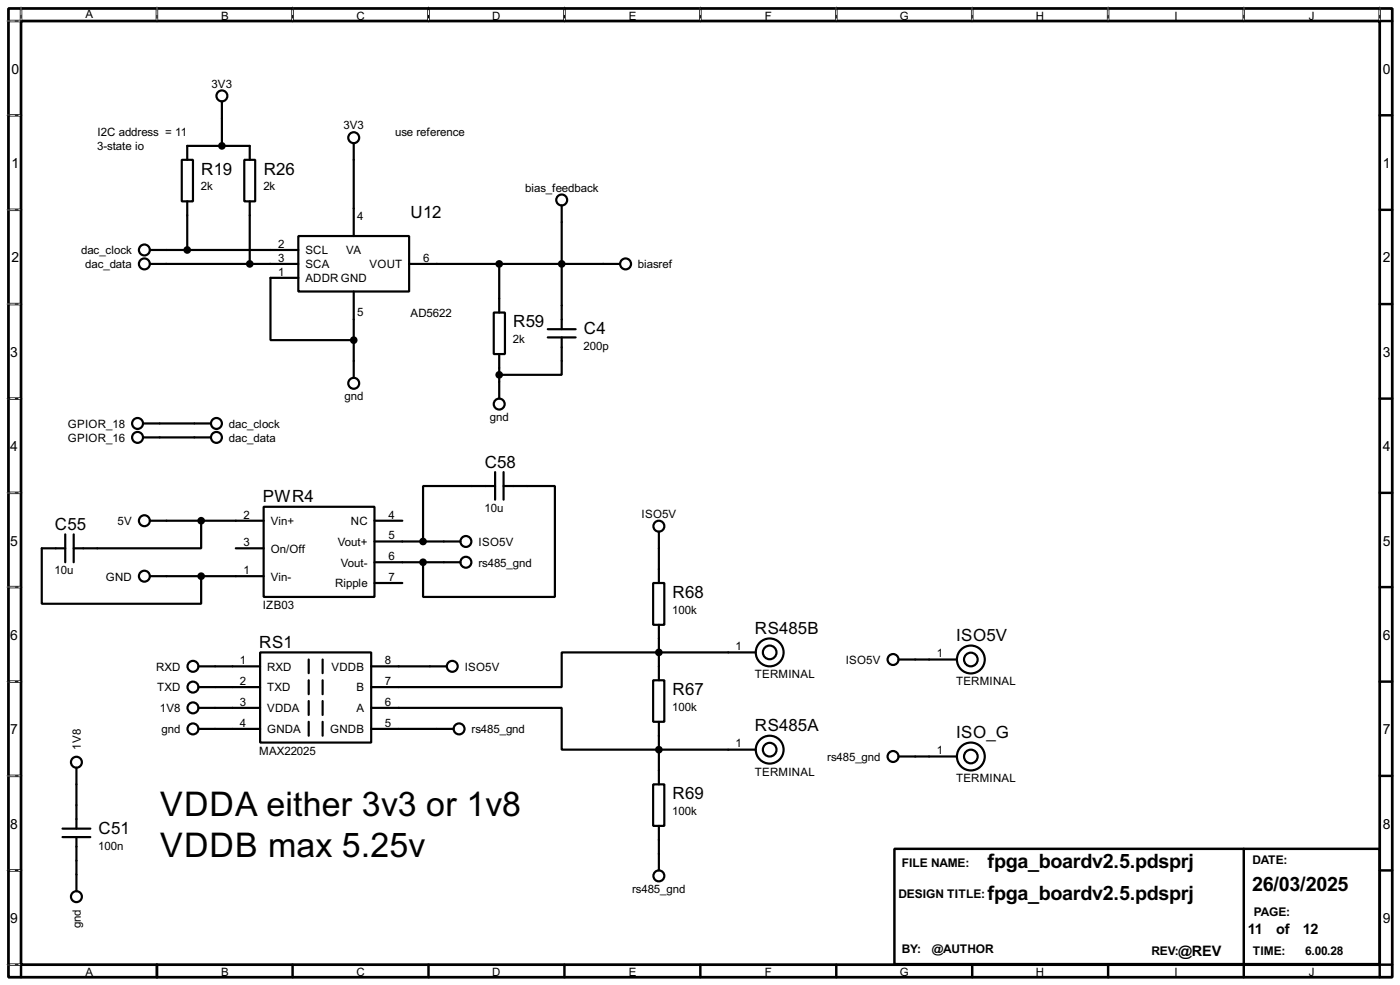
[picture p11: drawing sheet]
<svg xmlns="http://www.w3.org/2000/svg" width="256mm" height="180mm" viewBox="0 0 256 180" stroke-linecap="round" stroke-linejoin="round" font-family="sans-serif">
<path d="M1.6 1.6h253.5v177.3h-253.5zM3.9 3.9h248.9v172.7h-248.9z" fill="none" stroke="#000" stroke-width=".5"/>
<g fill="none" stroke="#000" stroke-width=".45">
<path d="M3.9 1.6v2.3h-2.3M28.8 1.6v2.3M53.6 1.6v2.3M78.5 1.6v2.3M103.4 1.6v2.3M128.3 1.6v2.3M153.2 1.6v2.3M178.1 1.6v2.3M203 1.6v2.3M227.9 1.6v2.3M252.8 1.6v2.3h2.3M1.6 21.1h2.3"/>
<path d="M1.6 38.4h2.3M252.8 21.1h2.3M252.8 38.4h2.3M1.6 55.7h2.3M252.8 55.7h2.3M1.6 73h2.3M252.8 73h2.3M1.6 90.2h2.3M252.8 90.2h2.3M1.6 107.5h2.3M252.8 107.5h2.3M1.6 124.8h2.3"/>
<path d="M252.8 124.8h2.3M1.6 142h2.3M1.6 159.3h2.3M163.9 155.4h88.9v21.1h-88.9zM227.9 155.4v21.1M252.8 142h2.3M252.8 159.3h2.3M1.6 176.6h2.3v2.3M28.8 176.6v2.3M53.6 176.6v2.3M78.5 176.6v2.3M103.4 176.6v2.3"/>
<path d="M128.3 176.6v2.3M153.2 176.6v2.3M178.1 176.6v2.3M203 176.6v2.3M227.9 176.6v2.3M255.1 176.6h-2.3v2.3"/>
</g>
<g fill="none" stroke="#fff" stroke-width=".18">
<path d="M1.3 3.9h2.3M3.9 1.3v2.3M28.8 1.3v2.3M53.6 1.3v2.3M78.5 1.3v2.3M103.4 1.3v2.3M128.3 1.3v2.3M153.2 1.3v2.3M178.1 1.3v2.3M203 1.3v2.3M227.9 1.3v2.3M252.8 1.3v2.3"/>
<path d="M1.3 21.1h2.3M1.3 38.4h2.3M1.3 55.7h2.3M1.3 73h2.3M1.3 90.2h2.3M1.3 107.5h2.3M1.3 124.8h2.3M1.3 142h2.3M1.3 159.3h2.3M1.3 176.6h2.3"/>
</g>
<g fill="none" stroke="#000" stroke-width=".18" stroke-dasharray=".5 1">
<path d="M1.3 3.9h2.3M3.9 1.3v2.3M28.8 1.3v2.3M53.6 1.3v2.3M78.5 1.3v2.3M103.4 1.3v2.3M128.3 1.3v2.3M153.2 1.3v2.3M178.1 1.3v2.3M203 1.3v2.3M227.9 1.3v2.3M252.8 1.3v2.3"/>
<path d="M1.3 21.1h2.3M1.3 38.4h2.3M1.3 55.7h2.3M1.3 73h2.3M1.3 90.2h2.3M1.3 107.5h2.3M1.3 124.8h2.3M1.3 142h2.3M1.3 159.3h2.3M1.3 176.6h2.3"/>
</g>
<g fill="none" stroke="#000" stroke-width=".4">
<path d="M40.7 18.6v8.1M33.3 29.3h2.1v7.6h-2.1zM34.3 29.3v-2.6h11.5v2.6M34.3 36.9v8.9M44.8 29.3h2v7.6h-2zM45.8 36.9v11.4M64.8 26.2v17M102.9 37.6v22.7M27.5 48.3h27.2M27.5 45.8h27.2M54.7 43.2h20.3v10.2h-20.3zM54.7 50.9h-5.1v11.4h15.2"/>
<path d="M64.8 53.4v15.7M75 48.3h38.6M90.5 57.2h2v7.6h-2zM91.5 48.3v8.9M26.2 77.5h12.5M91.5 64.8v8.2M100.4 60.3h5.1M100.4 61.8h5.1M102.9 61.8v6.8h-11.4M12 97.8v5.1M13.5 97.8v5.1M26.2 80.1h12.5"/>
<path d="M27.5 95.3h20.8M36.9 95.3v5.1h-23.4M48.3 92.8h20.3v16.5h-20.3zM68.6 95.3h5.1M68.6 99.1h15.8M90.7 89h-13.2v10.1M90.7 86.4v5.1M92.3 89h9.4v20.3h-24.2v-6.4M92.3 86.4v5.1M120.7 97.3v9.4M12 100.4h-4.3v10.1h29.2v-5M27.5 105.5h20.8"/>
<path d="M43.2 100.4h5.1M47.7 119.4h20.3v16.5h-20.3zM68.6 102.9h15.8M68.6 106.7h5.1M119.7 106.7h2v7.7h-2zM120.7 114.4v10.1M138.5 119.4h-35.6v6.4h-34.9M36.4 122h11.3M36.4 133.4h11.3M36.4 125.8h11.3M36.4 129.6h11.3M56.6 120.7v2.5"/>
<path d="M56.6 124.5v2.6M56.6 128.3v2.6M56.6 132.1v2.6M59.1 120.7v2.5M59.1 124.5v2.6M59.1 128.3v2.6M59.1 132.1v2.6M68 129.6h34.9v7.6h35.6M68 122h13.8M68 133.4h15.1M119.7 124.5h2v7.6h-2zM120.7 132.1v11.5"/>
<path d="M164.6 120.7h10.7M164.6 138.5h10.7M11.5 153.2h5.1M11.5 151.7h5.1M14 140.5v11.2M14 153.2v9.9M119.7 143.6h2v7.6h-2zM120.7 151.2v8.1"/>
<circle cx="40.6" cy="17.6" r="1"/>
<circle cx="64.8" cy="25.2" r="1"/>
<circle cx="102.9" cy="36.6" r="1"/>
<circle cx="26.4" cy="48.3" r="1"/>
<circle cx="26.4" cy="45.8" r="1"/>
<circle cx="114.6" cy="48.3" r="1"/>
<circle cx="25.2" cy="77.5" r="1"/>
<circle cx="39.6" cy="77.5" r="1"/>
<circle cx="64.8" cy="70.2" r="1"/>
<circle cx="91.4" cy="74" r="1"/>
<circle cx="25.2" cy="80.1" r="1"/>
<circle cx="26.4" cy="95.3" r="1"/>
<circle cx="39.6" cy="80.1" r="1"/>
<circle cx="85.3" cy="99.1" r="1"/>
<circle cx="120.7" cy="96.3" r="1"/>
<circle cx="26.4" cy="105.5" r="1"/>
<circle cx="85.3" cy="102.9" r="1"/>
<circle cx="141" cy="119.4" r="2.55"/>
<circle cx="141" cy="119.4" r="1.25"/>
<circle cx="14" cy="139.5" r="1"/>
<circle cx="35.3" cy="129.6" r="1"/>
<circle cx="35.3" cy="133.4" r="1"/>
<circle cx="35.3" cy="125.8" r="1"/>
<circle cx="35.3" cy="122" r="1"/>
<circle cx="82.8" cy="122" r="1"/>
<circle cx="84.1" cy="133.4" r="1"/>
<circle cx="141" cy="137.2" r="2.55"/>
<circle cx="141" cy="137.2" r="1.25"/>
<circle cx="163.6" cy="120.7" r="1"/>
<circle cx="163.6" cy="138.5" r="1"/>
<circle cx="177.8" cy="138.5" r="2.55"/>
<circle cx="177.8" cy="120.7" r="2.55"/>
<circle cx="177.8" cy="120.7" r="1.25"/>
<circle cx="177.8" cy="138.5" r="1.25"/>
<circle cx="14" cy="164.1" r="1"/>
<circle cx="120.7" cy="160.3" r="1"/>
</g>
<g fill="#000" stroke="#000" stroke-width=".4">
<circle cx="40.6" cy="26.7" r=".5"/>
<circle cx="34.3" cy="45.8" r=".5"/>
<circle cx="45.7" cy="48.3" r=".5"/>
<circle cx="91.4" cy="48.3" r=".5"/>
<circle cx="102.9" cy="48.3" r=".5"/>
<circle cx="64.8" cy="62.3" r=".5"/>
<circle cx="91.4" cy="68.6" r=".5"/>
<circle cx="36.8" cy="95.3" r=".5"/>
<circle cx="77.5" cy="99.1" r=".5"/>
<circle cx="36.8" cy="105.5" r=".5"/>
<circle cx="77.5" cy="102.9" r=".5"/>
<circle cx="120.7" cy="119.4" r=".5"/>
<circle cx="120.7" cy="137.2" r=".5"/>
</g>
<g font-size="7">
<text x="29.4" y="149.3">VDDA either 3v3 or 1v8</text>
<text x="29.4" y="156.9">VDDB max 5.25v</text>
</g>
<g font-size="4.1">
<text x="180.9" y="158.9">fpga_boardv2.5.pdsprj</text>
<text x="180.9" y="164.8">fpga_boardv2.5.pdsprj</text>
<text x="229.4" y="163">26/03/2025</text>
</g>
<g font-size="3.5">
<text x="36.9" y="31.9">R19</text>
<text x="48.3" y="31.9">R26</text>
<text x="75.2" y="39.9">U12</text>
<text x="94" y="59.9">R59</text>
<text x="107" y="61.2">C4</text>
<text x="88.8" y="85.6">C58</text>
<text x="48.2" y="92">PWR4</text>
<text x="10.1" y="97">C55</text>
<text x="123.2" y="109.4">R68</text>
<text x="47.5" y="118.6">RS1</text>
<text x="138.3" y="116.1">RS485B</text>
<text x="175.2" y="117.4">ISO5V</text>
<text x="123.2" y="127.2">R67</text>
<text x="138.3" y="133.9">RS485A</text>
<text x="175.2" y="135.1">ISO_G</text>
<text x="123.2" y="146.3">R69</text>
<text x="18.1" y="152.6">C51</text>
</g>
<g font-size="3">
<text x="228.6" y="170.9">11</text>
<text x="233.8" y="170.9">of</text>
<text x="238.7" y="170.9">12</text>
<text x="215.9" y="174.9">@REV</text>
</g>
<g font-size="2.9">
<text x="2.1" y="13.5">0</text>
<text x="253.4" y="13.5">0</text>
<text x="2.1" y="30.7">1</text>
<text x="253.4" y="30.7">1</text>
<text x="2.1" y="48">2</text>
<text x="253.4" y="48">2</text>
<text x="1.9" y="65.3">3</text>
<text x="253.4" y="65.3">3</text>
<text x="1.9" y="82.5">4</text>
<text x="253.4" y="82.5">4</text>
<text x="1.9" y="99.9">5</text>
<text x="253.4" y="99.9">5</text>
<text x="1.9" y="117.1">6</text>
<text x="253.4" y="117.1">6</text>
<text x="1.9" y="134.4">7</text>
<text x="253.4" y="134.4">7</text>
<text x="1.9" y="151.7">8</text>
<text x="253.4" y="151.7">8</text>
<text x="1.9" y="168.9">9</text>
<text x="253.4" y="168.9">9</text>
</g>
<g font-size="2.5">
<text x="165.2" y="158.7">FILE NAME:</text>
<text x="229.4" y="158.2">DATE:</text>
<text x="164.6" y="164.3">DESIGN TITLE:</text>
<text x="229.7" y="167.6">PAGE:</text>
<text x="165.2" y="174.5">BY:</text>
<text x="170.7" y="174.5">@AUTHOR</text>
<text x="210.9" y="174.7">REV:</text>
<text x="229.5" y="174.7">TIME:</text>
<text x="239.1" y="174.7">6.00.28</text>
</g>
<g font-size="2.4">
<text x="15.6" y="3.4">A</text>
<text x="40.5" y="3.6">B</text>
<text x="65.3" y="3.6">C</text>
<text x="90.2" y="3.6">D</text>
<text x="115.2" y="3.6">E</text>
<text x="140.1" y="3.6">F</text>
<text x="164.8" y="3.6">G</text>
<text x="189.8" y="3.6">H</text>
<text x="215.1" y="3.6">I</text>
<text x="239.8" y="3.6">J</text>
<text x="38.8" y="16.1">3V3</text>
<text x="62.9" y="23.7">3V3</text>
<text x="17.8" y="27.5">3-state io</text>
<text x="17.8" y="24.9">I2C address = 11</text>
<text x="72.4" y="24.9">use reference</text>
<text x="36.8" y="34.9">2k</text>
<text x="48.3" y="34.9">2k</text>
<text x="96.2" y="35.1">bias_feedback</text>
<text x="65.5" y="40.2">4</text>
<text x="14.9" y="46.6">dac_clock</text>
<text x="51" y="45.4">2</text>
<text x="51" y="47.9">3</text>
<text x="55.9" y="46.6">SCL</text>
<text x="63.4" y="46.5">VA</text>
<text x="77.5" y="47.9">6</text>
<text x="15.6" y="49.1">dac_data</text>
<text x="51" y="50.4">1</text>
<text x="55.9" y="49.1">SCA</text>
<text x="55.9" y="51.7">ADDR GND</text>
<text x="67.7" y="49.1">VOUT</text>
<text x="116.9" y="49.1">biasref</text>
<text x="65.5" y="57.9">5</text>
<text x="75.2" y="58.1">AD5622</text>
<text x="94" y="62.8">2k</text>
<text x="106.9" y="64.1">200p</text>
<text x="63.1" y="73.2">gnd</text>
<text x="89.8" y="77.1">gnd</text>
<text x="12.4" y="80.8">GPIOR_16</text>
<text x="12.4" y="78.3">GPIOR_18</text>
<text x="42" y="80.8">dac_data</text>
<text x="42" y="78.3">dac_clock</text>
<text x="44.6" y="94.9">2</text>
<text x="71.2" y="94.9">4</text>
<text x="88.8" y="93.7">10u</text>
<text x="117.5" y="94.8">ISO5V</text>
<text x="21.6" y="96.1">5V</text>
<text x="44.6" y="100">3</text>
<text x="49.6" y="96.1">Vin+</text>
<text x="49.6" y="101.2">On/Off</text>
<text x="61.9" y="99.9">Vout+</text>
<text x="64.3" y="96.1">NC</text>
<text x="71.2" y="98.7">5</text>
<text x="87.7" y="99.9">ISO5V</text>
<text x="10" y="105.1">10u</text>
<text x="19.4" y="106.3">GND</text>
<text x="44.6" y="105.1">1</text>
<text x="49.6" y="106.3">Vin-</text>
<text x="61.4" y="107.5">Ripple</text>
<text x="62.4" y="103.7">Vout-</text>
<text x="71.2" y="102.5">6</text>
<text x="71.2" y="106.3">7</text>
<text x="87.7" y="103.7">rs485_gnd</text>
<text x="48.1" y="111.5">IZB03</text>
<text x="123.2" y="112.3">100k</text>
<text x="134.8" y="119">1</text>
<text x="28.6" y="122.8">RXD</text>
<text x="44" y="121.6">1</text>
<text x="44" y="125.4">2</text>
<text x="48.9" y="122.8">RXD</text>
<text x="60.7" y="122.8">VDDB</text>
<text x="70.5" y="125.4">7</text>
<text x="70.5" y="121.6">8</text>
<text x="85.1" y="122.8">ISO5V</text>
<text x="138.3" y="124.2">TERMINAL</text>
<text x="154.9" y="121.5">ISO5V</text>
<text x="171.6" y="120.3">1</text>
<text x="175.1" y="125.4">TERMINAL</text>
<text x="28.8" y="126.6">TXD</text>
<text x="29.3" y="130.4">1V8</text>
<text x="44" y="129.2">3</text>
<text x="48.9" y="126.6">TXD</text>
<text x="48.9" y="130.4">VDDA</text>
<text x="65.3" y="130.4">A</text>
<text x="65.3" y="126.6">B</text>
<text x="70.5" y="129.2">6</text>
<text x="123.2" y="130.1">100k</text>
<text x="14.8" y="137.2" transform="rotate(-90 14.8 137.2)">1V8</text>
<text x="29.6" y="134.2">gnd</text>
<text x="44" y="133">4</text>
<text x="48.9" y="134.2">GNDA</text>
<text x="60.5" y="134.2">GNDB</text>
<text x="70.5" y="133">5</text>
<text x="86.4" y="134.2">rs485_gnd</text>
<text x="134.8" y="136.8">1</text>
<text x="47.5" y="138.1">MAX22025</text>
<text x="138.3" y="142">TERMINAL</text>
<text x="151.6" y="139.3">rs485_gnd</text>
<text x="171.6" y="138.1">1</text>
<text x="175.1" y="143.2">TERMINAL</text>
<text x="123.2" y="149.2">100k</text>
<text x="18" y="155.5">100n</text>
<text x="115.8" y="163.4">rs485_gnd</text>
<text x="14.8" y="169.9" transform="rotate(-90 14.8 169.9)">gnd</text>
<text x="15.6" y="178.7">A</text>
<text x="40.5" y="178.7">B</text>
<text x="65.3" y="178.7">C</text>
<text x="90.2" y="178.7">D</text>
<text x="115.2" y="178.7">E</text>
<text x="140.1" y="178.7">F</text>
<text x="164.8" y="178.7">G</text>
<text x="189.8" y="178.7">H</text>
<text x="215.1" y="178.7">I</text>
<text x="239.8" y="178.7">J</text>
</g>
</svg>
